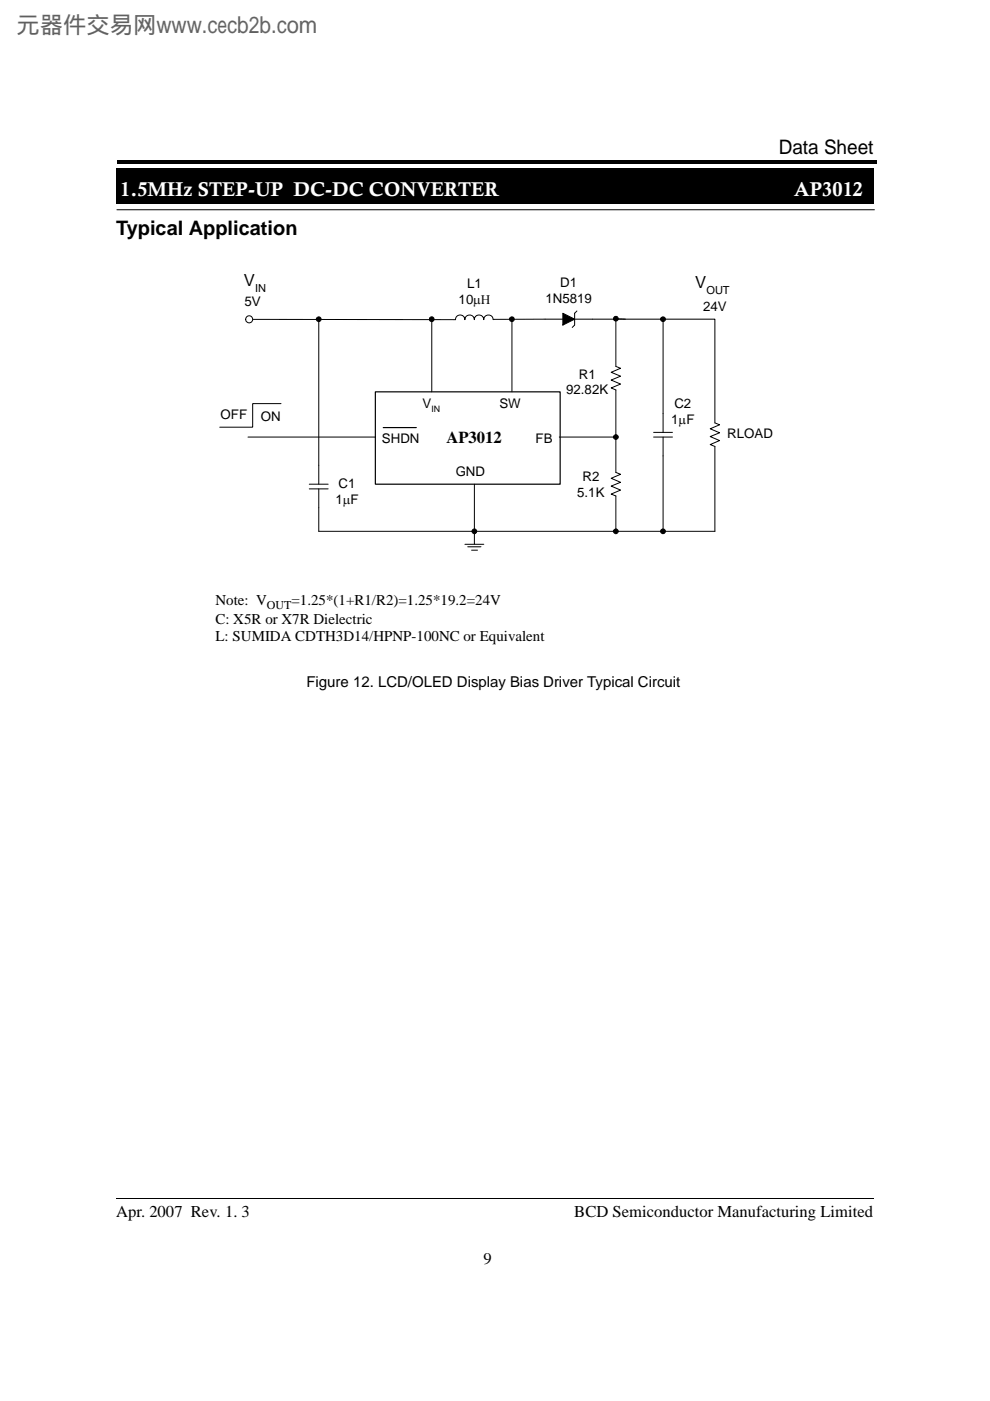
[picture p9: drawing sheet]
<svg xmlns="http://www.w3.org/2000/svg" width="210mm" height="297mm" viewBox="0 0 210 297" stroke-linecap="round" stroke-linejoin="round" font-family="sans-serif">
<path d="M24.8 34h.3v.7h-.3zM25.1 34h160.8v.7h-160.8zM24.7 35.7h160.5v7.5h-160.5z" fill="#000"/>
<path d="M24.7 35.7h160.5M24.7 35.7v7.5M185.2 35.7v7.5h-160.5M24.7 44.5h160.8M24.7 254h160.5" fill="none" stroke="#000" stroke-width=".21"/>
<g fill="#fff">
<path d="M46.1 56.6h118.3v60.5h-118.3z"/>
<path d="M79.6 83.1h39.2v19.6h-39.2z"/>
</g>
<path d="M79.6 83.1h39.2v19.6h-39.2z" fill="none" stroke="#000" stroke-width=".25"/>
<g fill="none" stroke="#000" stroke-width=".21">
<path d="M52.1 67.7l44.5 .1M91.5 67.7v15.4M52.6 92.7h27M130.6 92.7v7.5l1 .4-2 .8 2 .9-2 .8 2 .8-2 .9 1 .4v7.4M67.6 107.7v4.9h84M100.6 102.7v9.9"/>
<circle cx="91.5" cy="67.7" r=".49"/>
<circle cx="100.6" cy="112.6" r=".5"/>
</g>
<g fill="#000">
<circle cx="91.5" cy="67.7" r=".49"/>
<circle cx="100.6" cy="112.6" r=".5"/>
</g>
<circle cx="52.8" cy="67.7" r=".75" fill="#fff"/>
<g fill="none" stroke="#000" stroke-width=".21">
<path d="M67.6 67.7v35M96.6 67.8a.99 .99 0 0 1 1-1 .99 .99 0 0 1 1 1 1.01 1.01 0 0 1 1-1 1.01 1.01 0 0 1 1 1 .99 .99 0 0 1 1-1 .99 .99 0 0 1 1 1 1.01 1.01 0 0 1 1-1 1.01 1.01 0 0 1 1 1M104.6 67.7h36v24M108.5 67.7v15.4M119.3 66.4l2.5 1.3-2.5 1.2zM122.3 65.9l-.5 .5v2.5l-.5 .5M130.2 67.2a.52 .52 0 0 1 .6-.1 .52 .52 0 0 1 .3 .6l-.2 .2-.5 .1-.3-.3zM130.6 67.7v10l1 .4-2 .8 2 .9-2 .8 2 .8-2 .9 1 .4v10h-12M130.6 67.6l2 .1M140.6 67.7h11v22l1 .4-2 .8 2 .9-2 .8 2 .8-2 .9 1 .4v17.9M59.6 85.6h-6v5h-7M138.6 91.7h4"/>
<path d="M138.6 92.7h4M140.6 92.7v19.9M65.6 102.7h4M65.6 103.7h4M67.6 103.7v4M98.6 115.4h4M99.2 115.9h2.8M100 116.6h1.2M100.6 113.2v2.2"/>
<circle cx="52.8" cy="67.7" r=".75"/>
<circle cx="67.6" cy="67.7" r=".5"/>
<circle cx="108.6" cy="67.7" r=".49"/>
<circle cx="140.6" cy="67.7" r=".5"/>
<circle cx="130.6" cy="92.7" r=".5"/>
<circle cx="130.6" cy="112.6" r=".5"/>
<circle cx="140.6" cy="112.6" r=".5"/>
</g>
<g fill="#000">
<path d="M119.3 66.4l2.5 1.3-2.5 1.2z"/>
<path d="M130.2 67.2a.52 .52 0 0 1 .6-.1 .52 .52 0 0 1 .3 .6l-.2 .2-.5 .1-.3-.3z" fill-rule="evenodd"/>
<circle cx="67.6" cy="67.7" r=".5"/>
<circle cx="108.6" cy="67.7" r=".49"/>
<circle cx="140.6" cy="67.7" r=".5"/>
<circle cx="130.6" cy="92.7" r=".5"/>
<circle cx="130.6" cy="112.6" r=".5"/>
<circle cx="140.6" cy="112.6" r=".5"/>
</g>
<path d="M81.3 90.7h7" fill="none" stroke="#000" stroke-width=".25"/>
<text font-size="4.9" fill="#646464" x="3.5" y="7.1">元器件交易网www.cecb2b.com</text>
<g font-size="4.2">
<text x="165.1" y="32.6">Data Sheet</text>
<text x="24.6" y="49.7">Typical Application</text>
</g>
<g font-size="4.2" fill="#fff">
<text x="25.5" y="41.6">1.5MHz STEP-UP DC-DC CONVERTER</text>
<text x="168.4" y="41.6">AP3012</text>
</g>
<g font-size="3.5">
<text x="51.7" y="60.7">V</text>
<text x="147.4" y="61.1">V</text>
<text x="94.6" y="93.9">AP3012</text>
<text x="24.6" y="258">Apr. 2007 Rev. 1. 3</text>
<text x="121.8" y="258">BCD Semiconductor Manufacturing Limited</text>
<text x="102.5" y="268.1">9</text>
</g>
<g font-size="3.2">
<text x="45.7" y="128.2">Note: V</text>
<text x="61.8" y="128.2">=1.25*(1+R1/R2)=1.25*19.2=24V</text>
<text x="45.7" y="132.4">C: X5R or X7R Dielectric</text>
<text x="45.7" y="135.9">L: SUMIDA CDTH3D14/HPNP-100NC or Equivalent</text>
<text x="65" y="145.7">Figure 12. LCD/OLED Display Bias Driver Typical Circuit</text>
</g>
<g font-size="2.8">
<text x="51.9" y="65">5V</text>
<text x="97.2" y="64.5">10μΗ</text>
<text x="99" y="61.1">L1</text>
<text x="115.6" y="64.2">1N5819</text>
<text x="118.8" y="60.8">D1</text>
<text x="149.1" y="66">24V</text>
<text x="120.1" y="83.6">92.82K</text>
<text x="122.7" y="80.3">R1</text>
<text x="46.8" y="88.9">OFF</text>
<text x="55.3" y="89.2">ON</text>
<text x="89.6" y="86.5">V</text>
<text x="105.9" y="86.5">SW</text>
<text x="142.3" y="89.9">1μF</text>
<text x="143" y="86.6">C2</text>
<text x="81" y="93.9">SHDN</text>
<text x="113.5" y="93.9">FB</text>
<text x="154.2" y="92.9">RLOAD</text>
<text x="96.6" y="100.9">GND</text>
<text x="123.5" y="101.9">R2</text>
<text x="71.1" y="106.9">1μF</text>
<text x="71.8" y="103.5">C1</text>
<text x="122.4" y="105.3">5.1K</text>
</g>
<text font-size="2.5" x="56.6" y="129">OUT</text>
<g font-size="2.3">
<text x="54.1" y="61.9">IN</text>
<text x="149.8" y="62.3">OUT</text>
</g>
<text font-size="1.9" x="91.5" y="87.4">IN</text>
</svg>
